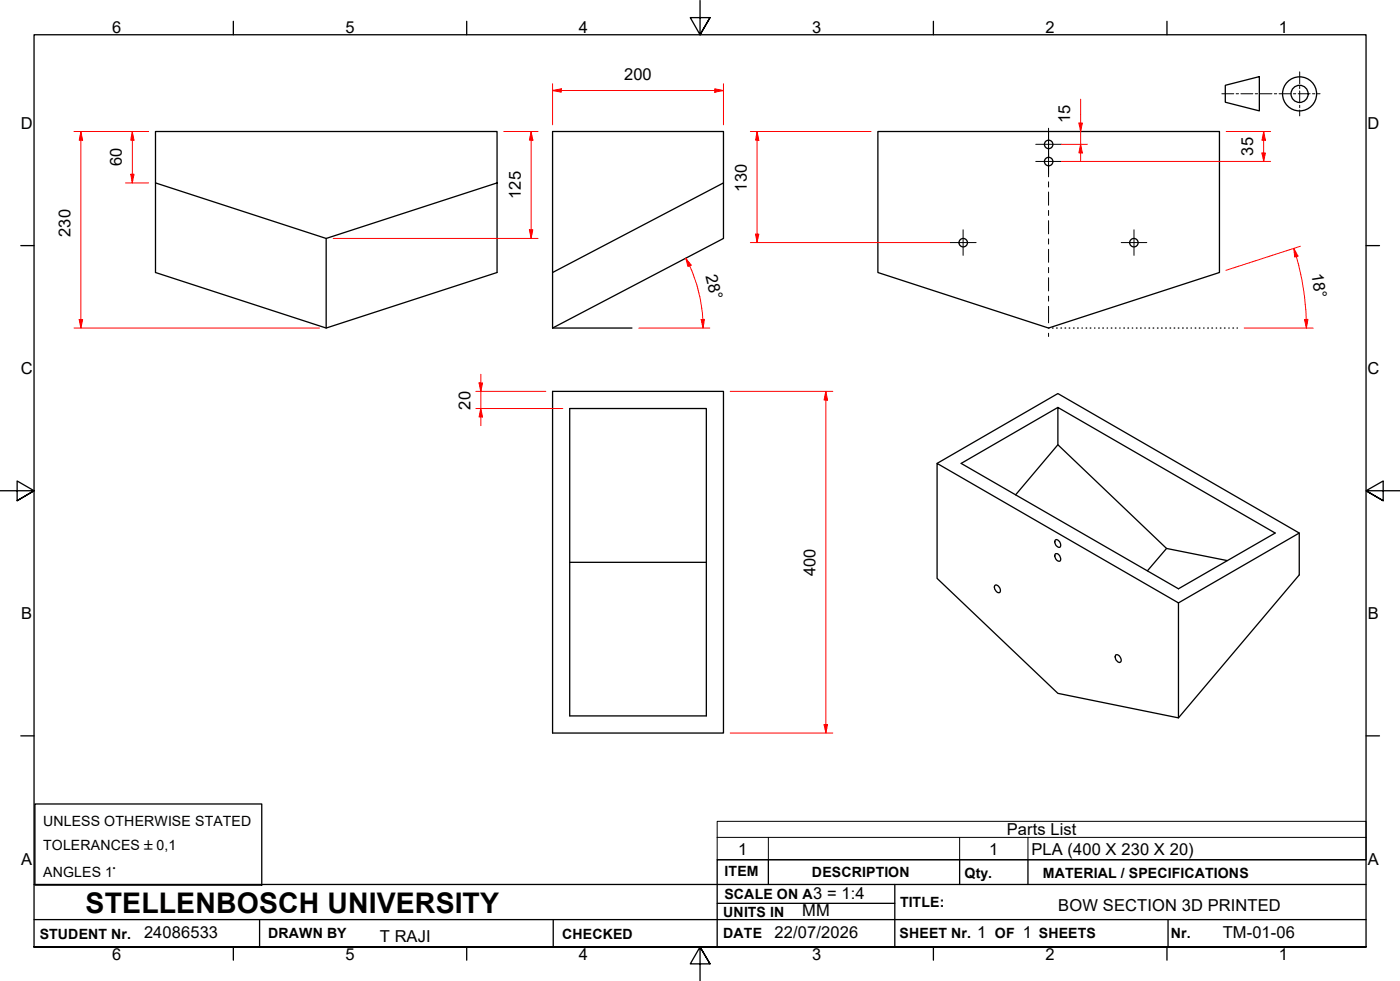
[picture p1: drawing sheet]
<svg xmlns="http://www.w3.org/2000/svg" width="410mm" height="287mm" viewBox="0 0 410 287" stroke-linecap="round" stroke-linejoin="round" font-family="sans-serif">
<!-- layer: Visible Edges(ISO) -->
<g fill="none" stroke="#000" stroke-width=".38">
<path d="M161.8 38.5h50v31.3l-50 26.2zM257 38.5h100.1v41.3l-50.1 16.2-50-16.2zM45.5 53.5v26.3l50 16.2 50-16.2v-26.3l-50 16.3-50-16.3v-15h100v15M211.8 53.5l-50 26.3M95.5 69.8v26.2M161.8 114.6h50v100h-50zM166.8 119.6h40v90h-40zM309.8 119.3l-28.4 16.4 63.7 36.7 28.3-16.4-63.6-36.7v10.9l31.8 30.3 17.7 3.6M274.4 135.7l70.7 40.8v33.6l-35.3-7.1-35.4-33.7zM274.4 135.7l35.4-20.5 70.6 40.8v12.3l-35.3 41.8M309.8 130.2l-12.4 14.7M309 158.1a1.19 1.19 0 0 1 1.6 1.4l-.1 .5a.95 .95 0 0 1-1 .1 .95 .95 0 0 1-.5-.9z"/>
<path d="M380.4 156l-35.3 20.5M166.8 164.6h40M291.3 171.4a1.25 1.25 0 0 1 1.6 1.3 .65 .65 0 0 1-.5 .8 .65 .65 0 0 1-.7-.4l-.4-.6zM309.1 162.1a1.44 1.44 0 0 1 1.2 2.2 1.46 1.46 0 0 1-1.2-2.2zM341.6 160.5l-5.6 6.6M326.6 191.8a1.3 1.3 0 0 1 1.4 .6 1.3 1.3 0 0 1-.1 1.5 1.53 1.53 0 0 1-1.3-2.1z"/>
<circle cx="307.1" cy="47.3" r="1.24"/>
<circle cx="307.1" cy="42.3" r="1.24"/>
<circle cx="282" cy="71" r="1.24"/>
<circle cx="332" cy="71" r="1.24"/>
</g>
<!-- layer: Symbols(ISO) -->
<path d="M210 245.1v-4.7h190v4.7M210 245.1v6.6h190v-6.6M210 245.1h190M225 245.1v6.6M281 245.1v6.6M301 245.1v6.6" fill="none" stroke="#000" stroke-width=".29"/>
<!-- layer: Border_0 -->
<g fill="none" stroke="#000" stroke-width=".38">
<path d="M68.3 6.2v4M136.7 6.2v4M205 .1v10.1l-2.9-5h5.8l-2.9 5 2.9-5M273.3 6.2v4M341.7 6.2v4M6.1 71.9h3.9M400 71.9h3.9M0 143.7h10l-5-2.9v5.8l5-2.9-5 2.9M410 143.7h-10l5-2.9v5.8l-5-2.9 5 2.9M6.1 215.4h3.9M400 215.4h3.9M10 277.2v-267h390v267h-390h390"/>
<path d="M68.3 277.2v3.9M136.7 277.2v3.9M273.3 277.2v3.9M341.7 277.2v3.9M207.9 282.1l-2.9-4.9 2.9 4.9h-5.8l2.9-4.9v10"/>
</g>
<!-- layer: Sketch Geometry(ISO) -->
<g fill="none" stroke="#000" stroke-width=".38">
<path d="M358.8 25l9.9-2.6v10.1l-9.9-2.6zM161.8 96h23.2M307 96h.1M308.2 96h.2M309.4 96h.2M310.6 96h.2M311.8 96h.2M313.1 96h.1M314.3 96h.2M315.5 96h.2M316.8 96h.1M318 96h.2"/>
<path d="M319.2 96h.2M320.5 96h.1M321.7 96h.2M322.9 96h.2M324.2 96h.1M325.4 96h.2M326.6 96h.2M327.9 96h.1M329.1 96h.1M330.3 96h.2M331.5 96h.2M332.7 96h.2"/>
<path d="M333.9 96h.2M335.2 96h.1M336.4 96h.2M337.6 96h.2M338.9 96h.2M340.1 96h.2M341.3 96h.2M342.6 96h.2M343.8 96h.2M345 96h.2M346.3 96h.2M347.5 96h.2"/>
<path d="M348.7 96h.2M349.9 96h.2M351.2 96h.1M352.4 96h.2M353.6 96h.2M354.8 96h.2M356.1 96h.1M357.3 96h.2M358.5 96h.2M359.8 96h.1M361 96h.2M362.2 96h.1"/>
<path d="M10.2 235.3h66.4v23.8h-66.4zM10 258.9h390M225 251.7v7.2M262 258.9v18.3M281 251.7v7.2M301 251.7v7.2M400 251.7h-190v25.5M10 277.2h390M10 269.2h390M76 269.2v8M162 269.2v8M210 264.4h52"/>
<path d="M342 269.2v8"/>
<circle cx="380.5" cy="27.5" r="5"/>
<circle cx="380.5" cy="27.5" r="2.51"/>
</g>
<g fill="none" stroke="#000" stroke-width=".29">
<path d="M357.8 27.4h3.5M361.9 27.4h.7M363.3 27.4h3.5M367.5 27.4h.7M368.9 27.4h3.5M373.1 27.4h.7M374.5 27.4h3.5M378.7 27.4h.7M380.1 27.4h3.5M380.6 21v3.5M380.6 25.2v.7M380.6 26.6v3.5"/>
<path d="M380.6 30.8v.7M380.6 32.2v1.7M384.3 27.4h.7M385.7 27.4h.8"/>
</g>
<!-- layer: Dimensions(ISO) -->
<path d="M161.8 26.5h2.5" fill="none" stroke="#f00" stroke-width=".29"/>
<path d="M161.8 26.5l2.5-.5v1z" fill="#f00"/>
<path d="M161.8 26.5l2.5-.5v1zM209.3 26.5h2.5" fill="none" stroke="#f00" stroke-width=".29"/>
<path d="M209.3 26l2.5 .5-2.5 .5z" fill="#f00"/>
<path d="M161.8 24.5v12M164.3 26.5h45M209.3 26l2.5 .5-2.5 .5zM211.8 24.5v12M140.8 112.1v2.5" fill="none" stroke="#f00" stroke-width=".29"/>
<path d="M140.3 112.1h1l-.5 2.5z" fill="#f00"/>
<path d="M140.3 112.1h1l-.5 2.5zM140.8 119.6v2.5" fill="none" stroke="#f00" stroke-width=".29"/>
<path d="M140.8 119.6l.5 2.5h-1z" fill="#f00"/>
<path d="M139.3 114.6h20.5M139.3 119.6h25.5M140.8 119.6l.5 2.5h-1zM140.8 109.6v2.5M140.8 114.6v5M241.8 114.6v2.5M140.8 122.1v2.5" fill="none" stroke="#f00" stroke-width=".29"/>
<path d="M241.8 114.6l.5 2.5h-1z" fill="#f00"/>
<path d="M241.8 114.6l.5 2.5h-1zM241.8 212.1v2.5" fill="none" stroke="#f00" stroke-width=".29"/>
<path d="M241.3 212.1h1l-.5 2.5z" fill="#f00"/>
<path d="M221.7 38.5v2.5M213.8 114.6h30M241.8 117.1v95M213.8 214.6h30M241.3 212.1h1l-.5 2.5z" fill="none" stroke="#f00" stroke-width=".29"/>
<!-- layer: Centerline(ISO) -->
<g fill="none" stroke="#000" stroke-width=".29">
<path d="M307 37.5v5.9M307 44.9v1.5M307 47.9v3.9M307 53.2v1.6M307 56.2v3.9M307 61.6v1.5M307 64.6v3.9M307 69.9v1.6M307 73v3.8M307 78.3v1.5M307 81.3v3.9M307 86.7v1.5"/>
<path d="M307 89.7v4.8M307 97.6v.9"/>
</g>
<!-- layer: Dimensions(ISO) -->
<path d="M221.7 38.5l.5 2.5h-1z" fill="#f00"/>
<path d="M221.7 38.5l.5 2.5h-1zM221.7 68.5v2.5" fill="none" stroke="#f00" stroke-width=".29"/>
<path d="M221.2 68.5h1l-.5 2.5z" fill="#f00"/>
<path d="M219.7 38.5h35.3M221.7 41v27.5M200.8 75.6l1.1 2.2M219.7 71h58.6M221.2 68.5h1l-.5 2.5z" fill="none" stroke="#f00" stroke-width=".29"/>
<path d="M200.8 75.6l1.6 2-1 .4z" fill="#f00"/>
<path d="M200.8 75.6l1.6 2-1 .4zM205.8 93.5l.1 2.5" fill="none" stroke="#f00" stroke-width=".29"/>
<path d="M205.3 93.5h.9l-.3 2.5z" fill="#f00"/>
<path d="M201.9 77.8a44 44 0 0 1 3.9 15.7M378.8 72.7l.7 2.4M187.1 96h20.7M205.3 93.5h.9l-.3 2.5z" fill="none" stroke="#f00" stroke-width=".29"/>
<path d="M378.8 72.7l1.2 2.2-.9 .4z" fill="#f00"/>
<path d="M378.8 72.7l1.2 2.2-.9 .4zM382.5 93.5v2.5" fill="none" stroke="#f00" stroke-width=".29"/>
<path d="M382 93.5h1l-.5 2.5z" fill="#f00"/>
<path d="M38.7 38.5v2.5M379.6 75.1l1.9 8.4 .7 5.7 .3 4.3M380.7 72.1l-21.7 7M364.3 96h20.2M382 93.5h1l-.5 2.5z" fill="none" stroke="#f00" stroke-width=".29"/>
<path d="M38.7 38.5l.5 2.5h-.9z" fill="#f00"/>
<path d="M38.7 38.5l.5 2.5h-.9zM38.7 51v2.5" fill="none" stroke="#f00" stroke-width=".29"/>
<path d="M38.3 51h.9l-.5 2.5z" fill="#f00"/>
<path d="M36.8 38.5h6.7M155.5 38.5v2.5M36.8 53.5h6.7M38.3 51h.9l-.5 2.5zM38.7 41v10" fill="none" stroke="#f00" stroke-width=".29"/>
<path d="M155.5 38.5l.5 2.5h-1z" fill="#f00"/>
<path d="M155.5 38.5l.5 2.5h-1zM155.5 67.3v2.5" fill="none" stroke="#f00" stroke-width=".29"/>
<path d="M155 67.3h1l-.5 2.5z" fill="#f00"/>
<path d="M23.7 38.5v2.5M147.5 38.5h10M155.5 41v26.3M97.5 69.8h60M155 67.3h1l-.5 2.5z" fill="none" stroke="#f00" stroke-width=".29"/>
<path d="M23.7 38.5l.5 2.5h-1z" fill="#f00"/>
<path d="M23.7 38.5l.5 2.5h-1zM23.7 93.5v2.5" fill="none" stroke="#f00" stroke-width=".29"/>
<path d="M23.2 93.5h1l-.5 2.5z" fill="#f00"/>
<path d="M21.7 38.5h21.8M370 38.5v2.5M23.7 41v52.5M21.7 96h71.8M23.2 93.5h1l-.5 2.5z" fill="none" stroke="#f00" stroke-width=".29"/>
<!-- layer: Center Mark(ISO) -->
<path d="M307 38.5v7.6M303.3 47.3h7.5M303.3 42.2h7.5M307 43.5v7.5" fill="none" stroke="#000" stroke-width=".29"/>
<!-- layer: Dimensions(ISO) -->
<path d="M370 38.5l.5 2.5h-1z" fill="#f00"/>
<path d="M370 38.5l.5 2.5h-1zM370 44.8v2.5" fill="none" stroke="#f00" stroke-width=".29"/>
<path d="M369.5 44.8h1l-.5 2.5z" fill="#f00"/>
<path d="M316.4 36v2.5M359 38.5h13M310.8 47.3h61.2M369.5 44.8h1l-.5 2.5zM370 41v3.8" fill="none" stroke="#f00" stroke-width=".29"/>
<path d="M315.9 36h1l-.5 2.5z" fill="#f00"/>
<path d="M315.9 36h1l-.5 2.5zM316.4 42.2v2.6" fill="none" stroke="#f00" stroke-width=".29"/>
<path d="M316.4 42.2l.5 2.6h-1z" fill="#f00"/>
<path d="M316.4 29v7M316.4 38.5v3.7M310.8 42.2h7.6M316.4 42.2l.5 2.6h-1zM316.4 44.8v2.5" fill="none" stroke="#f00" stroke-width=".29"/>
<!-- layer: Center Mark(ISO) -->
<path d="M278.3 71h7.5M282 67.3v7.5M328.3 71h7.5M332 67.3v7.5" fill="none" stroke="#000" stroke-width=".29"/>
<text font-size="8.3" x="25.1" y="267.2">STELLENBOSCH UNIVERSITY</text>
<g font-size="4.8">
<text x="32.8" y="9.7">6</text>
<text x="101.2" y="9.7">5</text>
<text x="169.5" y="9.7">4</text>
<text x="237.8" y="9.7">3</text>
<text x="306.1" y="9.7">2</text>
<text x="374.5" y="9.7">1</text>
<text x="182.8" y="23.4">200</text>
<text x="6.1" y="37.8">D</text>
<text x="313.4" y="36" transform="rotate(-90 313.4 36)">15</text>
<text x="400.4" y="37.8">D</text>
<text x="367" y="45.6" transform="rotate(-90 367 45.6)">35</text>
<text x="35.7" y="48.7" transform="rotate(-90 35.7 48.7)">60</text>
<text x="152.5" y="58.2" transform="rotate(-90 152.5 58.2)">125</text>
<text x="218.6" y="56.1" transform="rotate(-90 218.6 56.1)">130</text>
<text x="20.6" y="69.4" transform="rotate(-90 20.6 69.4)">230</text>
<text x="206.6" y="80.9" transform="rotate(76 206.6 80.9)">28°</text>
<text x="384" y="80.1" transform="rotate(81 384 80.1)">18°</text>
<text x="6.1" y="109.6">C</text>
<text x="400.4" y="109.6">C</text>
<text x="137.7" y="119.9" transform="rotate(-90 137.7 119.9)">20</text>
<text x="238.8" y="168.7" transform="rotate(-90 238.8 168.7)">400</text>
<text x="6.2" y="181.3">B</text>
<text x="400.5" y="181.3">B</text>
<text x="294.8" y="244.5">Parts List</text>
<text x="216.2" y="250.1">1</text>
<text x="289.6" y="250.1">1</text>
<text x="302" y="250.2">PLA (400 X 230 X 20)</text>
<text x="6.2" y="253.1">A</text>
<text x="400.5" y="253.1">A</text>
<text x="238.1" y="263.2">3 = 1:4</text>
<text x="234.9" y="268.2">MM</text>
<text x="309.9" y="266.7">BOW SECTION 3D PRINTED</text>
<text x="42.2" y="274.5">24086533</text>
<text x="111.2" y="275.7">T RAJI</text>
<text x="226.8" y="274.5">22/07/2026</text>
<text x="286.1" y="274.5">1</text>
<text x="299.5" y="274.7">1</text>
<text x="358" y="274.7">TM-01-06</text>
<text x="32.8" y="281.1">6</text>
<text x="101.2" y="281.1">5</text>
<text x="169.5" y="281.1">4</text>
<text x="237.8" y="281.1">3</text>
<text x="306.1" y="281.1">2</text>
<text x="374.5" y="281.1">1</text>
</g>
<g font-size="4.1">
<text x="12.6" y="241.7">UNLESS OTHERWISE STATED</text>
<text x="12.6" y="248.7">TOLERANCES ±0,1</text>
<text x="12.6" y="256.8">ANGLES 1°</text>
<text x="212.2" y="256.5">ITEM</text>
<text x="237.7" y="256.7">DESCRIPTION</text>
<text x="282.4" y="256.9">Qty.</text>
<text x="305.4" y="256.9">MATERIAL / SPECIFICATIONS</text>
<text x="212.1" y="263">SCALE ON A</text>
<text x="211.8" y="268.4">UNITS IN</text>
<text x="263.5" y="265.6">TITLE:</text>
<text x="11.6" y="274.8">STUDENT Nr.</text>
<text x="78.5" y="274.6">DRAWN BY</text>
<text x="164.6" y="274.8">CHECKED</text>
<text x="211.8" y="274.6">DATE</text>
<text x="263.4" y="274.6">SHEET Nr.</text>
<text x="291.3" y="274.6">OF</text>
<text x="304.2" y="274.6">SHEETS</text>
<text x="342.8" y="274.5">Nr.</text>
</g>
</svg>
